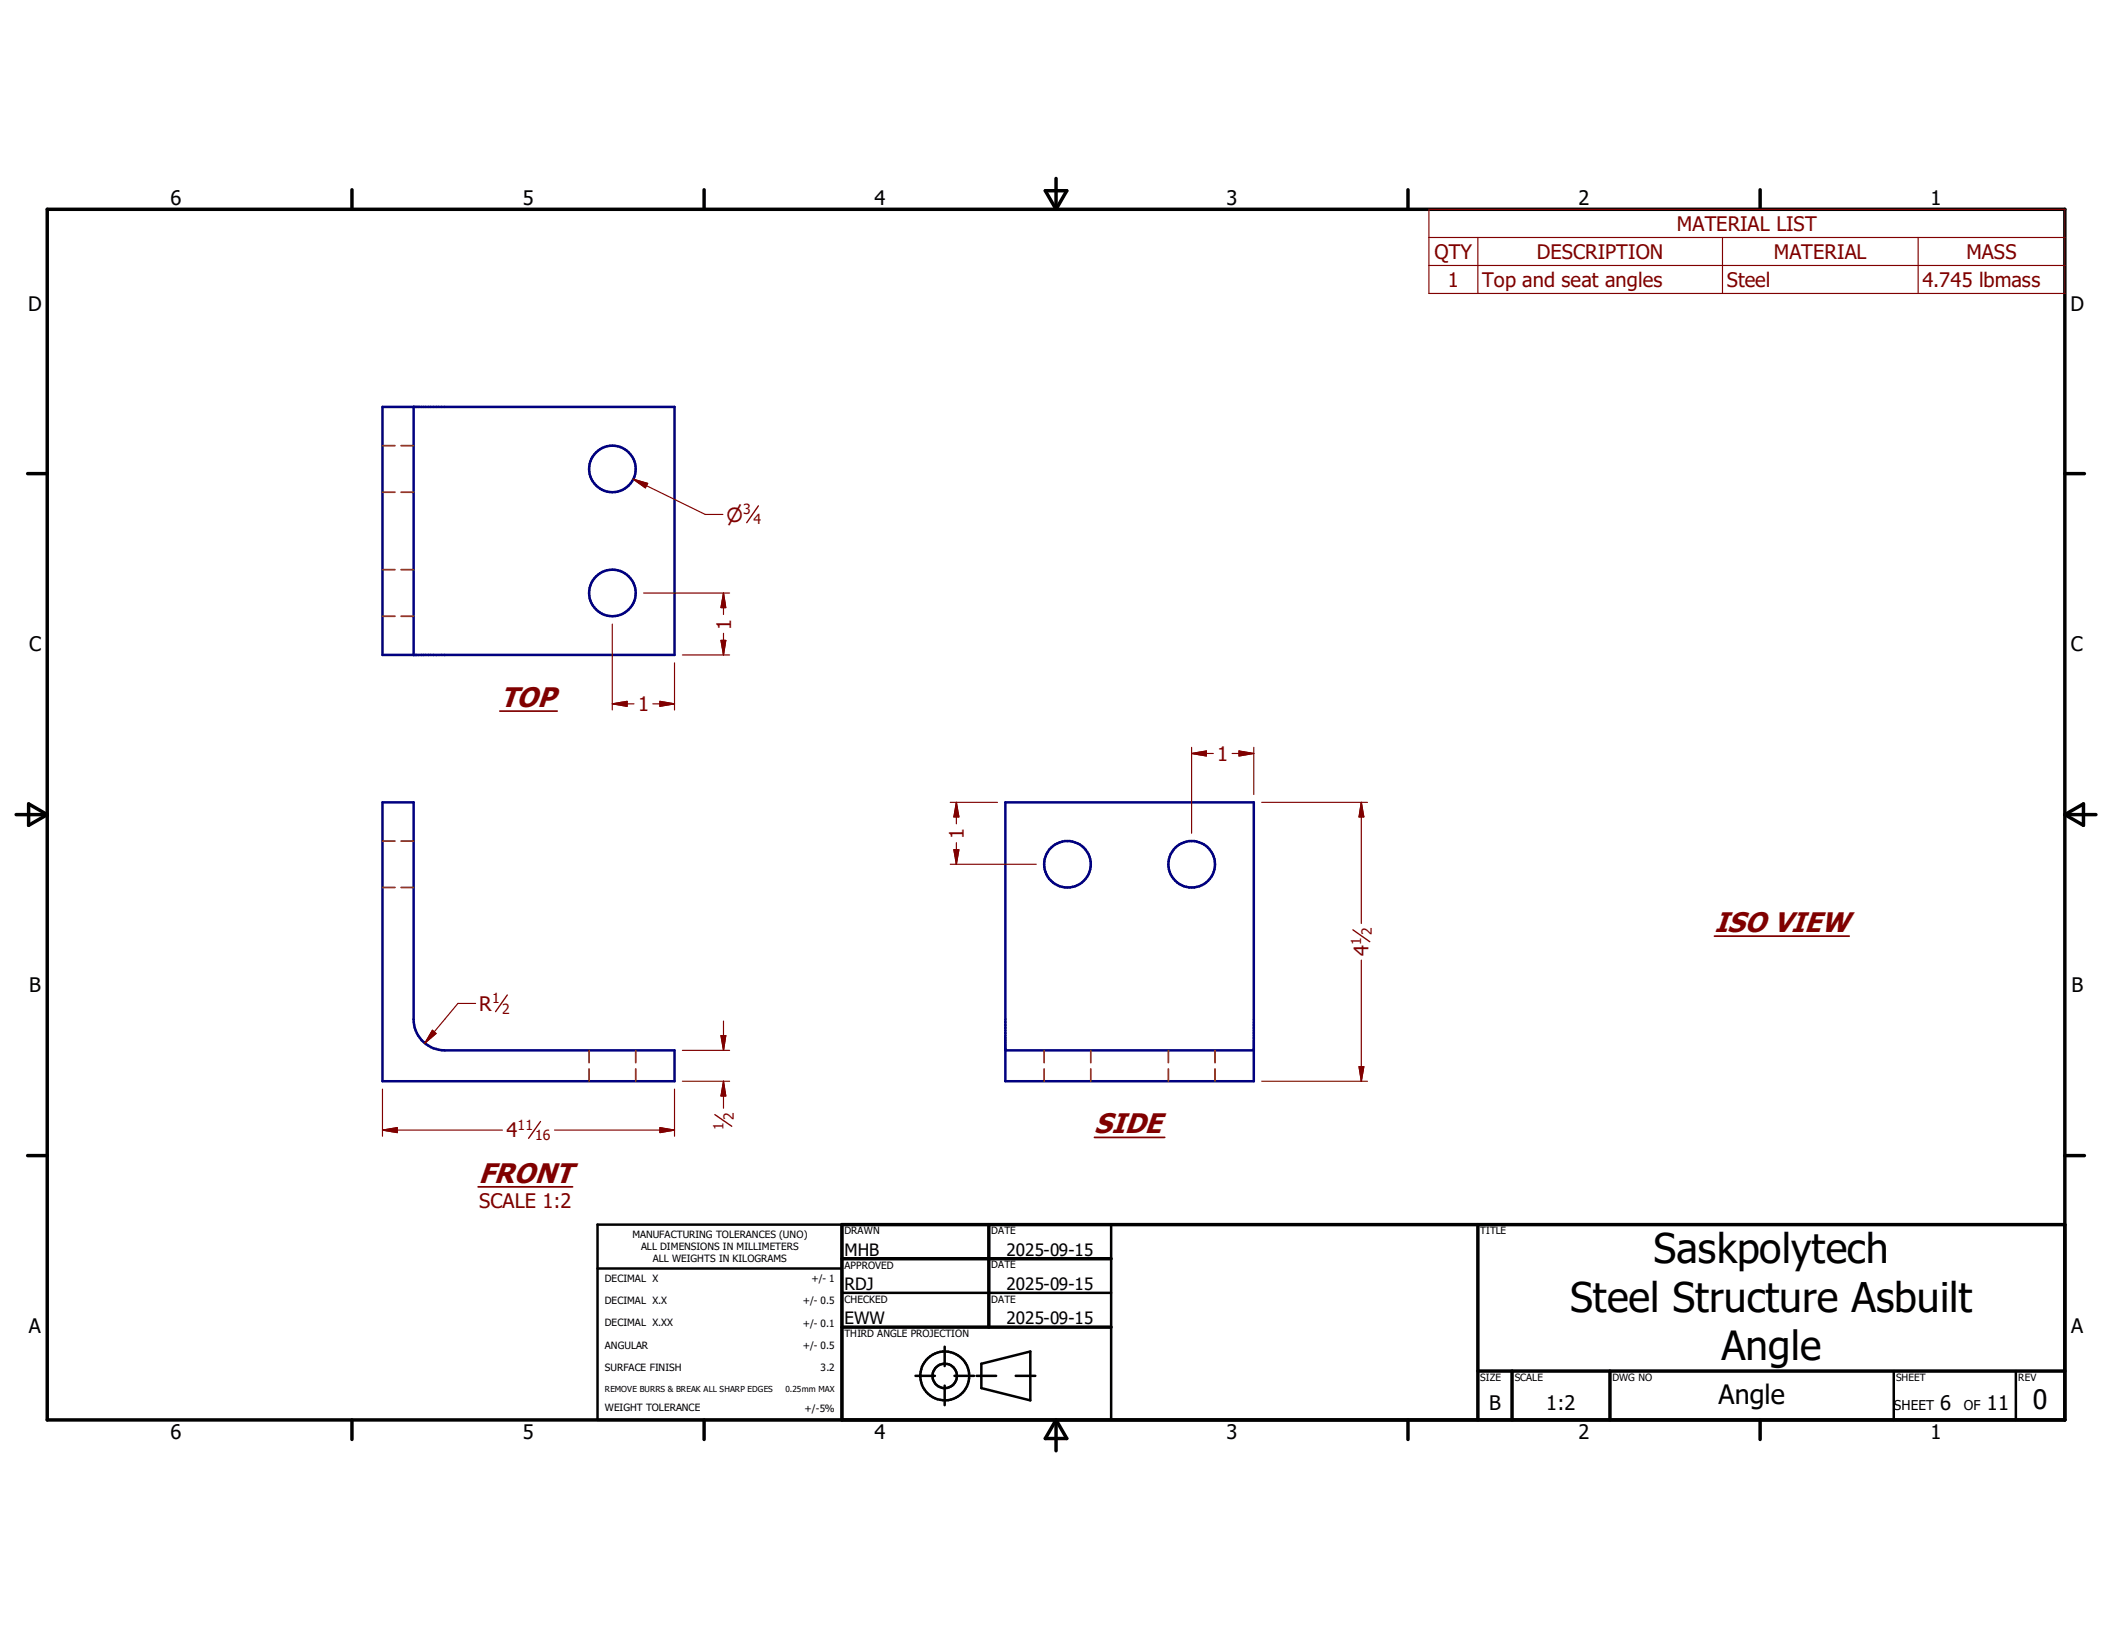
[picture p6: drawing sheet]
<svg xmlns="http://www.w3.org/2000/svg" width="279mm" height="216mm" viewBox="0 0 279 216" stroke-linecap="round" stroke-linejoin="round" font-family="sans-serif">
<g fill="none" stroke="#000080" stroke-width=".33">
<path d="M50.7 53.9h38.7v32.9h-38.7zM54.8 53.9v32.9M50.7 106.3h4.1v28.7a4.1 4.1 0 0 0 4.1 4.1h30.5v4.1h-38.7zM133.2 106.3h32.9v36.9h-32.9zM133.2 139.1h32.9"/>
<circle cx="81.1" cy="62.1" r="3.1"/>
<circle cx="81.1" cy="78.5" r="3.1"/>
<circle cx="141.4" cy="114.5" r="3.1"/>
<circle cx="157.9" cy="114.5" r="3.1"/>
</g>
<g fill="none" stroke="#804000" stroke-width=".23">
<path d="M50.7 59h1.6M53.1 59h1.7M50.7 65.2h1.6M50.7 75.5h1.6M53.1 65.2h1.7M53.1 75.5h1.7M50.7 81.6h1.6M53.1 81.6h1.7M50.7 111.4h1.6M50.7 117.5h1.6M53.1 111.4h1.7M53.1 117.5h1.7"/>
<path d="M78 139.1v1.7M84.2 139.1v1.7M138.3 139.1v1.7M144.5 139.1v1.7M154.8 139.1v1.7M161 139.1v1.7M78 141.6v1.6M84.2 141.6v1.6M138.3 141.6v1.6M144.5 141.6v1.6M154.8 141.6v1.6M161 141.6v1.6"/>
</g>
<path d="M66.2 94.2h7.6M227.1 124h17.9M63.3 157.2h12.6M145 150.7h9.3" fill="none" stroke="#800000" stroke-width=".23"/>
<g fill="none" stroke="#000" stroke-width=".46">
<path d="M6.3 27.7h267.3v160.4h-267.3zM46.6 25.1v2.6M93.3 25.1v2.6M138.5 25.3h2.8l-1.4 2.4zM139.9 23.6v4.1M186.5 25.1v2.6M233.2 25.1v2.6M3.7 62.7h2.6M273.6 62.7h2.5M2.1 107.9h4.2M3.8 106.5l2.5 1.4-2.5 1.4zM273.6 107.9h4.1"/>
<path d="M273.6 107.9l2.4-1.4v2.8zM3.7 153.1h2.6M273.6 153.1h2.5M111.5 166.7h35.7M111.5 175.8h35.7M131 162.2v13.6M195.8 162.2v25.9M273.6 162.2h-162.1v25.9M46.6 188.1v2.6M93.3 188.1v2.6M139.9 188.1v4.1M139.9 188.1l1.4 2.4h-2.8z"/>
<path d="M186.5 188.1v2.6M195.8 181.6h77.8M200.3 181.6v6.5M213.3 181.6v6.5M233.2 188.1v2.6"/>
</g>
<g fill="none" stroke="#000" stroke-width=".33">
<path d="M79.2 168h32.3M79.2 162.2h32.3v25.9h-32.3zM111.5 171.2h35.7M125.2 178.4v2.5M147.2 162.2v25.9M121.3 182.2h2.6M125.2 183.5v2.6M126.4 182.2h2.6M129.4 182.2h2.6M130 180.6l6.5-1.6v6.5l-6.5-1.6zM134.6 182.2h2.6M250.9 181.6v6.5"/>
<path d="M267.1 181.6v6.5"/>
<circle cx="125.2" cy="182.2" r="1.62"/>
<circle cx="125.2" cy="182.2" r="3.2"/>
</g>
<g fill="none" stroke="#800000" stroke-width=".15">
<path d="M189.3 27.7h84.3v11.2h-84.3zM189.3 31.5h84.3M189.3 35.2h84.3M195.8 31.5v7.4M228.2 31.5v7.4M254.1 31.5v7.4M83.9 63.5l9.5 4.6h2.4M83.9 63.5l1.9 .5-.3 .6zM85.3 78.6h11.4M95.8 78.6v2.8M95.8 78.6l.4 1.9h-.7zM81.1 93.2h2.9"/>
<path d="M81.1 93.2l2-.3v.7zM81.1 82.7v11.3M86.5 93.2h2.9M87.4 92.9l2 .3-2 .4zM89.4 87.8v6.2M90.4 86.8h6.3M95.5 84.8h.7l-.4 2zM95.8 83.9v2.9M157.9 99.8h2.8M157.9 99.8l1.9-.3v.6zM157.9 99v11.4M163.2 99.8h2.9"/>
<path d="M164.1 99.5l2 .3-2 .3zM166.1 99v6.2M125.9 106.3h6.2M125.9 114.5h11.4M126.4 112.5h.6l-.3 2zM126.7 106.3l.3 1.9h-.6zM126.7 106.3v2.8M126.7 111.6v2.9M167.1 106.3h14.1M180.3 106.3v16M180.3 106.3l.4 1.9h-.7zM57.3 136.5l.5 .4-1.5 1.3z"/>
<path d="M63 132.9h-2.3l-4.4 5.3M90.4 139.1h6.3M95.5 137.2h.7l-.4 1.9zM95.8 135.2v3.9M180.3 127.2v16M50.7 149.7h15.9M50.7 149.7l1.9-.3v.6zM50.7 144.3v6.2M73.5 149.7h15.9M87.4 149.4l2 .3-2 .3zM89.4 144.3v6.2M90.4 143.2h6.3"/>
<path d="M95.8 143.2v3.6M95.8 143.2l.4 2h-.7zM167.1 143.2h14.1M180 141.3h.7l-.4 1.9z"/>
</g>
<path d="M100.5 67l-1.6 2.2M67.2 131.8l-1.5 2.2M179.2 123.2l2.3 1.5M71.6 148.5l-1.6 2.3M94.7 147.6l2.2 1.6" fill="none" stroke="#800000" stroke-width=".18"/>
<g fill="#800000" stroke="#800000" stroke-width=".15">
<path d="M50.7 149.7l1.9-.3v.6z"/>
<path d="M87.4 149.4l2 .3-2 .3z"/>
<path d="M95.8 143.2l.4 2h-.7z"/>
<path d="M95.5 137.2h.7l-.4 1.9z"/>
<path d="M180 141.3h.7l-.4 1.9z"/>
<path d="M180.3 106.3l.4 1.9h-.7z"/>
<path d="M83.9 63.5l1.9 .5-.3 .6z"/>
<path d="M95.8 78.6l.4 1.9h-.7z"/>
<path d="M95.5 84.8h.7l-.4 2z"/>
<path d="M81.1 93.2l2-.3v.7z"/>
<path d="M87.4 92.9l2 .3-2 .4z"/>
<path d="M126.4 112.5h.6l-.3 2z"/>
<path d="M126.7 106.3l.3 1.9h-.6z"/>
<path d="M157.9 99.8l1.9-.3v.6z"/>
<path d="M164.1 99.5l2 .3-2 .3z"/>
<path d="M57.3 136.5l.5 .4-1.5 1.3z"/>
</g>
<g font-size="5.4">
<text x="219.1" y="167.3">Saskpolytech</text>
<text x="208" y="173.7">Steel Structure Asbuilt</text>
</g>
<text font-size="5.3" x="228.1" y="180.2">Angle</text>
<g font-size="3.8" fill="#800000">
<text x="66.3" y="93.6">TOP</text>
<text x="227.1" y="123.4">ISO VIEW</text>
<text x="144.9" y="150">SIDE</text>
<text x="63.4" y="156.6">FRONT</text>
</g>
<g font-size="3.5">
<text x="227.7" y="186">Angle</text>
<text x="269.3" y="186.7">0</text>
</g>
<g font-size="2.7">
<text x="22.6" y="27.1">6</text>
<text x="69.3" y="27.1">5</text>
<text x="115.9" y="27.1">4</text>
<text x="162.5" y="27.1">3</text>
<text x="209.1" y="27.1">2</text>
<text x="255.7" y="27.1">1</text>
<text x="3.7" y="41.1">D</text>
<text x="274.3" y="41.1">D</text>
<text x="3.9" y="86.3">C</text>
<text x="274.4" y="86.3">C</text>
<text x="3.9" y="131.4">B</text>
<text x="274.4" y="131.4">B</text>
<text x="3.8" y="176.6">A</text>
<text x="274.4" y="176.6">A</text>
<text x="22.6" y="190.6">6</text>
<text x="69.3" y="190.6">5</text>
<text x="115.9" y="190.6">4</text>
<text x="162.5" y="190.6">3</text>
<text x="197.3" y="186.8">B</text>
<text x="204.8" y="186.8">1:2</text>
<text x="209.1" y="190.6">2</text>
<text x="255.7" y="190.6">1</text>
<text x="257" y="186.7">6</text>
<text x="263.2" y="186.7">11</text>
</g>
<g font-size="2.7" fill="#800000">
<text x="190" y="34.3">QTY</text>
<text x="203.6" y="34.3">DESCRIPTION</text>
<text x="222.2" y="30.6">MATERIAL LIST</text>
<text x="235" y="34.3">MATERIAL</text>
<text x="260.5" y="34.3">MASS</text>
<text x="191.8" y="38">1</text>
<text x="196.3" y="38.1">Top and seat angles</text>
<text x="228.8" y="38.1">Steel</text>
<text x="254.7" y="38.1">4.745 lbmass</text>
<text x="96.9" y="83.4" transform="rotate(-90 96.9 83.4)">1</text>
<text x="84.5" y="94.2">1</text>
<text x="161.2" y="100.8">1</text>
<text x="127.7" y="111.1" transform="rotate(-90 127.7 111.1)">1</text>
<text x="181.3" y="126.6" transform="rotate(-90 181.3 126.6)">4</text>
<text x="63.5" y="133.9">R</text>
<text x="67.1" y="150.6">4</text>
<text x="63.5" y="160.1">SCALE 1:2</text>
</g>
<text font-size="2.5" fill="#800000" x="96.3" y="69.1">n</text>
<g font-size="2.3">
<text x="111.9" y="166.4">MHB</text>
<text x="133.3" y="166.3">2025-09-15</text>
<text x="111.9" y="170.9">RDJ</text>
<text x="133.3" y="170.9">2025-09-15</text>
<text x="111.9" y="175.4">EWW</text>
<text x="133.3" y="175.4">2025-09-15</text>
</g>
<g font-size="1.9" fill="#800000">
<text x="98.5" y="68.1">3</text>
<text x="99.8" y="69.5">4</text>
<text x="180.3" y="125.2" transform="rotate(-90 180.3 125.2)">1</text>
<text x="181.7" y="123.8" transform="rotate(-90 181.7 123.8)">2</text>
<text x="65.2" y="132.9">1</text>
<text x="66.5" y="134.3">2</text>
<text x="68.5" y="149.6">11</text>
<text x="95.8" y="149.6" transform="rotate(-90 95.8 149.6)">1</text>
<text x="97.2" y="148.3" transform="rotate(-90 97.2 148.3)">2</text>
<text x="70.9" y="151">16</text>
</g>
<g font-size="1.8">
<text x="250.9" y="186.7">SHEET</text>
<text x="260.2" y="186.7">OF</text>
</g>
<g font-size="1.3">
<text x="83.8" y="164">MANUFACTURING TOLERANCES (UNO)</text>
<text x="84.9" y="165.6">ALL DIMENSIONS IN MILLIMETERS</text>
<text x="86.5" y="167.2">ALL WEIGHTS IN KILOGRAMS</text>
<text x="111.9" y="163.5">DRAWN</text>
<text x="131.3" y="163.5">DATE</text>
<text x="131.3" y="168">DATE</text>
<text x="196.1" y="163.5">TITLE</text>
<text x="80.1" y="169.8">DECIMAL X</text>
<text x="80.1" y="172.8">DECIMAL X.X</text>
<text x="106.3" y="172.8">+/- 0.5</text>
<text x="107.5" y="169.8">+/- 1</text>
<text x="111.9" y="172.6">CHECKED</text>
<text x="111.9" y="168">APPROVED</text>
<text x="131.3" y="172.6">DATE</text>
<text x="80.1" y="175.7">DECIMAL X.XX</text>
<text x="80.1" y="178.6">ANGULAR</text>
<text x="106.3" y="175.7">+/- 0.1</text>
<text x="106.3" y="178.6">+/- 0.5</text>
<text x="111.9" y="177.1">THIRD ANGLE PROJECTION</text>
<text x="80.1" y="181.6">SURFACE FINISH</text>
<text x="108.7" y="181.6">3.2</text>
<text x="196.1" y="182.9">SIZE</text>
<text x="200.7" y="182.9">SCALE</text>
<text x="213.6" y="182.9">DWG NO</text>
<text x="251.2" y="182.9">SHEET</text>
<text x="267.4" y="182.9">REV</text>
<text x="80.1" y="186.9">WEIGHT TOLERANCE</text>
<text x="106.6" y="187">+/-5%</text>
</g>
<g font-size="1.1">
<text x="80.1" y="184.3">REMOVE BURRS &amp; BREAK ALL SHARP EDGES</text>
<text x="104.1" y="184.4">0.25mm MAX</text>
</g>
</svg>
